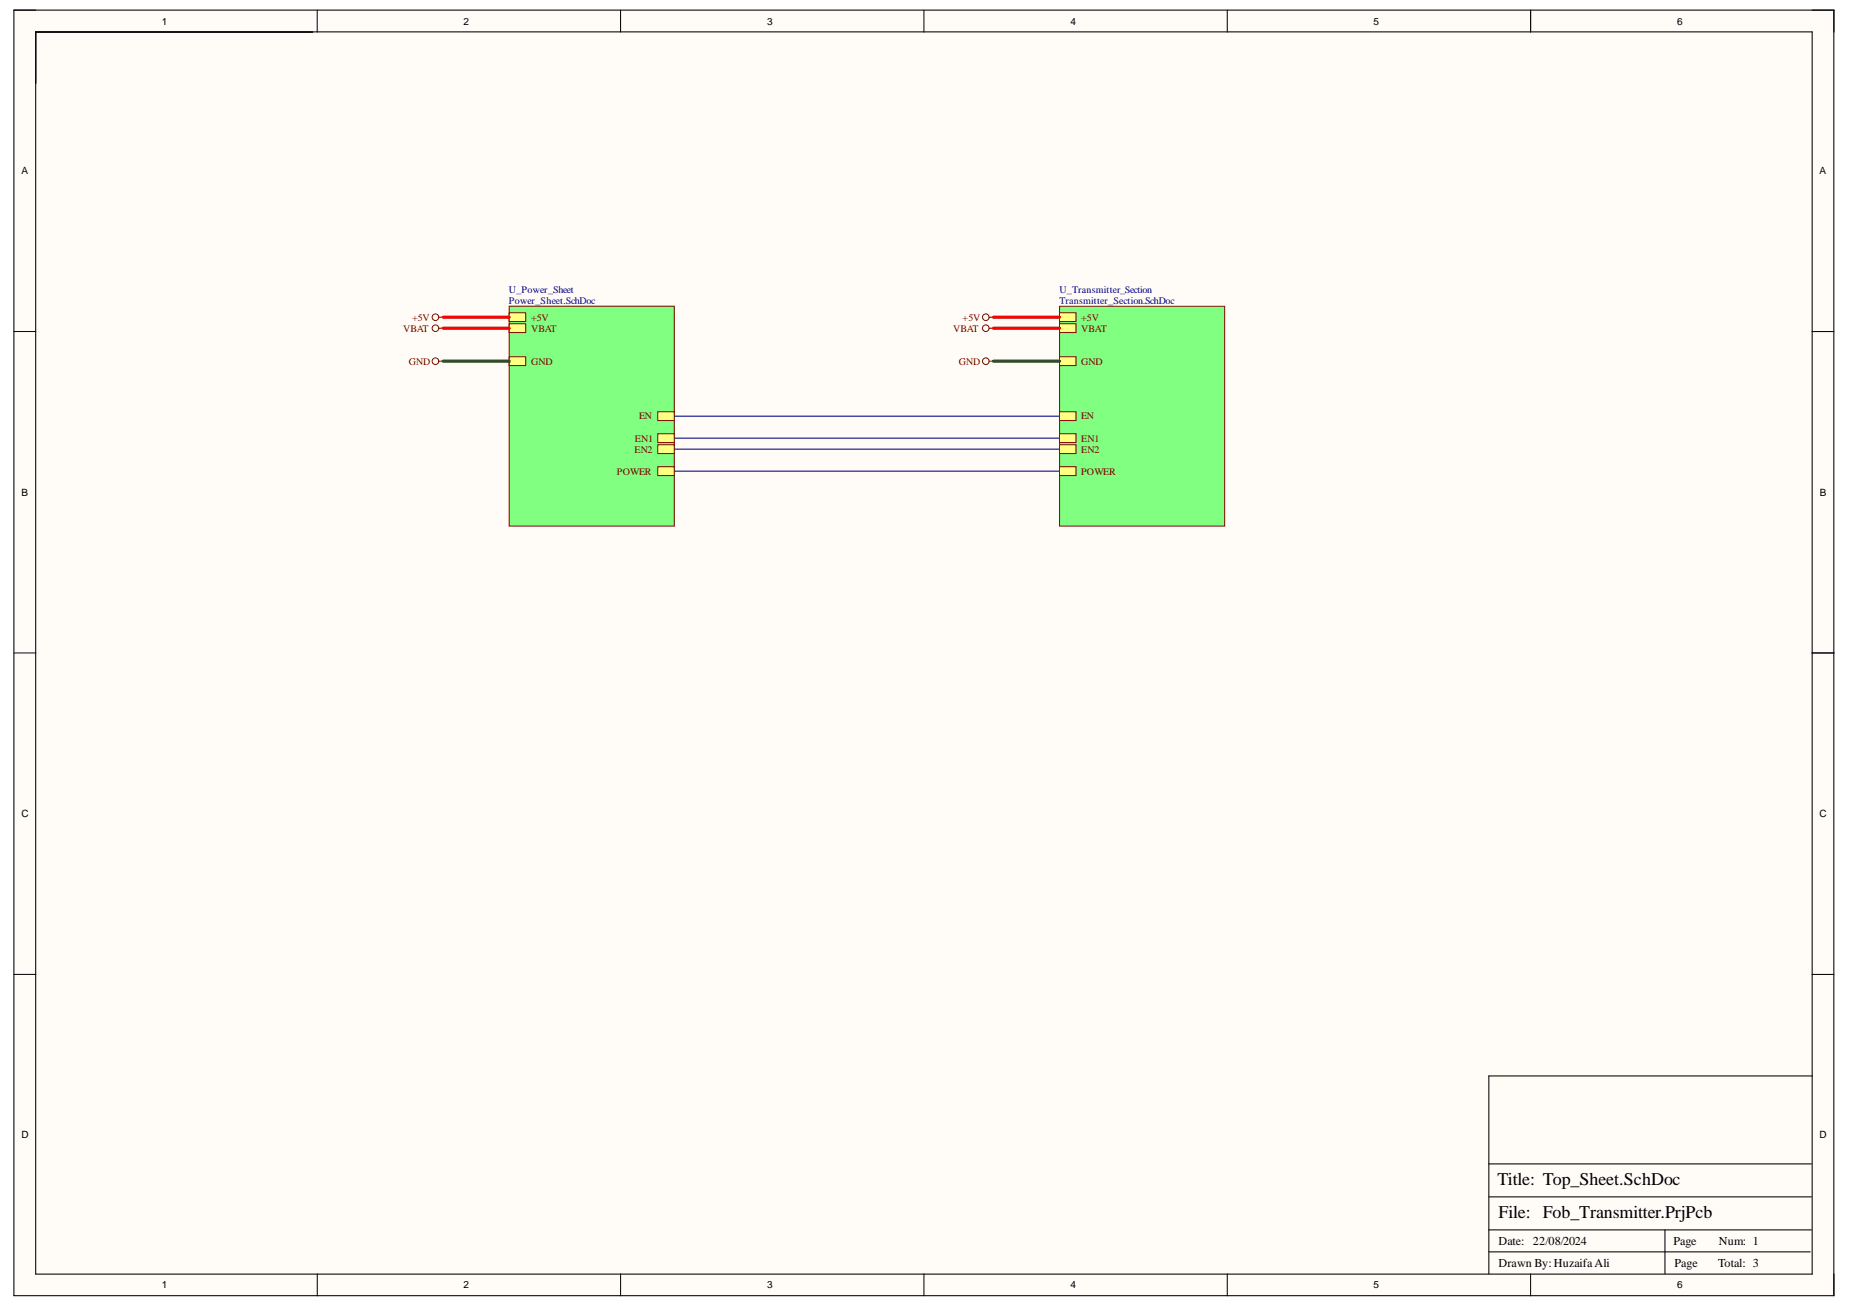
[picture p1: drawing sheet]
<svg xmlns="http://www.w3.org/2000/svg" width="297mm" height="210mm" viewBox="0 0 297 210" stroke-linecap="round" stroke-linejoin="round" font-family="sans-serif">
<g fill="#fffcf8">
<path d="M2.2 1.6h292.3v206.5h-292.3z" fill-rule="evenodd"/>
<path d="M5.8 5.2h285.1v199.4h-285.1z" fill-rule="evenodd"/>
</g>
<g fill="none" stroke="#000" stroke-width=".16">
<path d="M2.2 1.6h3.6M50.9 1.6v3.6M99.6 1.6v3.6M148.3 1.6v3.6M197 1.6v3.6M245.8 1.6v3.6M290.9 1.6h3.6v3.6M2.2 53.2h3.6M290.9 53.3h3.6M2.2 104.9h3.6M290.9 104.9h3.6M2.2 156.5h3.6"/>
<path d="M290.9 156.5h3.6M50.9 204.6v3.5M99.6 204.6v3.5M148.4 204.6v3.5M197 204.6v3.5M245.8 204.6v3.5M294.5 204.6v3.5"/>
</g>
<path d="M2.2 1.6h292.2v206.5h-292.2zM5.7 5.1h285.3v199.5h-285.3zM245.8 1.6v3.5M291 104.9h3.5M291 172.8h-51.9v31.8M239.1 197.5h51.7M239.1 192.2h51.7M239.1 186.9h51.7M267.3 197.5v7.1M239.1 201.1h51.6" fill="none" stroke="#000" stroke-width=".17"/>
<path d="M81.8 49.2h26.5v35.3h-26.5z" fill-rule="evenodd" fill="#80ff80"/>
<path d="M81.8 49.2h26.5v35.3h-26.5z" fill="none" stroke="#800000" stroke-width=".16"/>
<path d="M81.8 52h2.6v1.4h-2.6z" fill-rule="evenodd" fill="#ffff80"/>
<path d="M81.8 52h2.6v1.4h-2.6z" fill="none" stroke="#800000" stroke-width=".16"/>
<path d="M105.6 69.7h2.7v1.4h-2.7z" fill-rule="evenodd" fill="#ffff80"/>
<path d="M105.6 69.7h2.7v1.4h-2.7z" fill="none" stroke="#800000" stroke-width=".16"/>
<path d="M105.6 71.4h2.7v1.4h-2.7z" fill-rule="evenodd" fill="#ffff80"/>
<path d="M105.6 71.4h2.7v1.4h-2.7z" fill="none" stroke="#800000" stroke-width=".16"/>
<path d="M81.8 57.3h2.6v1.4h-2.6z" fill-rule="evenodd" fill="#ffff80"/>
<path d="M81.8 57.3h2.6v1.4h-2.6z" fill="none" stroke="#800000" stroke-width=".16"/>
<path d="M105.6 66.1h2.7v1.4h-2.7z" fill-rule="evenodd" fill="#ffff80"/>
<path d="M105.6 66.1h2.7v1.4h-2.7z" fill="none" stroke="#800000" stroke-width=".16"/>
<path d="M81.8 50.2h2.6v1.4h-2.6z" fill-rule="evenodd" fill="#ffff80"/>
<path d="M81.8 50.2h2.6v1.4h-2.6z" fill="none" stroke="#800000" stroke-width=".16"/>
<path d="M105.6 75h2.7v1.4h-2.7z" fill-rule="evenodd" fill="#ffff80"/>
<path d="M105.6 75h2.7v1.4h-2.7z" fill="none" stroke="#800000" stroke-width=".16"/>
<path d="M170.1 49.2h26.5v35.3h-26.5z" fill-rule="evenodd" fill="#80ff80"/>
<path d="M170.1 49.2h26.5v35.3h-26.5z" fill="none" stroke="#800000" stroke-width=".16"/>
<path d="M170.1 69.7h2.7v1.4h-2.7z" fill-rule="evenodd" fill="#ffff80"/>
<path d="M170.1 69.7h2.7v1.4h-2.7z" fill="none" stroke="#800000" stroke-width=".16"/>
<path d="M170.1 71.4h2.7v1.4h-2.7z" fill-rule="evenodd" fill="#ffff80"/>
<path d="M170.1 71.4h2.7v1.4h-2.7z" fill="none" stroke="#800000" stroke-width=".16"/>
<path d="M170.1 66.1h2.7v1.4h-2.7z" fill-rule="evenodd" fill="#ffff80"/>
<path d="M170.1 66.1h2.7v1.4h-2.7z" fill="none" stroke="#800000" stroke-width=".16"/>
<path d="M170.1 52h2.7v1.4h-2.7z" fill-rule="evenodd" fill="#ffff80"/>
<path d="M170.1 52h2.7v1.4h-2.7z" fill="none" stroke="#800000" stroke-width=".16"/>
<path d="M170.1 57.3h2.7v1.4h-2.7z" fill-rule="evenodd" fill="#ffff80"/>
<path d="M170.1 57.3h2.7v1.4h-2.7z" fill="none" stroke="#800000" stroke-width=".16"/>
<path d="M170.1 50.2h2.7v1.4h-2.7z" fill-rule="evenodd" fill="#ffff80"/>
<path d="M170.1 50.2h2.7v1.4h-2.7z" fill="none" stroke="#800000" stroke-width=".16"/>
<path d="M170.1 75h2.7v1.4h-2.7z" fill-rule="evenodd" fill="#ffff80"/>
<g fill="none" stroke="#800000" stroke-width=".16">
<path d="M170.1 75h2.7v1.4h-2.7z"/>
<circle cx="69.9" cy="58" r=".53"/>
<circle cx="69.9" cy="50.9" r=".53"/>
<circle cx="69.9" cy="52.7" r=".53"/>
<circle cx="158.3" cy="52.7" r=".53"/>
<circle cx="158.3" cy="50.9" r=".53"/>
<circle cx="158.3" cy="58" r=".53"/>
</g>
<path d="M70.4 52.7h.8M70.4 58h.8M70.4 50.9h.8M158.8 52.7h.7M158.8 58h.7M158.8 50.9h.7" fill="none" stroke="#800000" stroke-width=".17"/>
<path d="M108.3 72.1h61.8M108.3 70.4h61.8M108.3 66.8h61.8M108.3 75.7h61.8" fill="none" stroke="#000080" stroke-width=".17"/>
<path d="M71.2 52.7h10.6M71.2 50.9h10.6M159.5 52.7h10.6M159.5 50.9h10.6" fill="none" stroke="#f00" stroke-width=".51"/>
<path d="M71.2 58h10.6M159.5 58h10.6" fill="none" stroke="#274e13" stroke-width=".51"/>
<g font-size="2.9">
<text x="240.4" y="190.4">Title: Top_Sheet.SchDoc</text>
<text x="240.6" y="195.7">File: Fob_Transmitter.PrjPcb</text>
</g>
<g font-size="1.9">
<text x="240.6" y="203.5">Drawn By:HuzaifaAli</text>
<text x="240.6" y="199.9">Date: 22/08/2024</text>
<text x="268.7" y="199.9">Page</text>
<text x="268.9" y="203.5">Page</text>
<text x="275.9" y="203.5">Total: 3</text>
<text x="276" y="199.9">Num: 1</text>
</g>
<g font-size="1.6">
<text x="26" y="4">1</text>
<text x="74.4" y="4">2</text>
<text x="123.2" y="4">3</text>
<text x="171.9" y="4">4</text>
<text x="220.5" y="4">5</text>
<text x="269.3" y="4">6</text>
<text x="3.5" y="28">A</text>
<text x="292.1" y="28">A</text>
<text x="3.5" y="79.6">B</text>
<text x="292.2" y="79.6">B</text>
<text x="3.5" y="131.3">C</text>
<text x="292.1" y="131.3">C</text>
<text x="3.5" y="182.8">D</text>
<text x="292.1" y="182.8">D</text>
<text x="26" y="206.9">1</text>
<text x="74.4" y="206.9">2</text>
<text x="123.2" y="206.9">3</text>
<text x="171.9" y="206.9">4</text>
<text x="220.5" y="206.9">5</text>
<text x="269.3" y="206.9">6</text>
</g>
<g font-size="1.6" fill="#000080">
<text x="81.7" y="47.1">U_Power_Sheet</text>
<text x="170.1" y="47.1">U_Transmitter_Section</text>
<text x="81.7" y="48.9">Power_Sheet.SchDoc</text>
<text x="170.1" y="48.9">Transmitter_Section.SchDoc</text>
</g>
<g font-size="1.6" fill="#800000">
<text x="64.7" y="53.3">VBAT</text>
<text x="66.2" y="51.5">+5V</text>
<text x="85.3" y="53.3">VBAT</text>
<text x="85.3" y="51.5">+5V</text>
<text x="153" y="53.3">VBAT</text>
<text x="154.6" y="51.5">+5V</text>
<text x="173.6" y="53.3">VBAT</text>
<text x="173.6" y="51.5">+5V</text>
<text x="65.6" y="58.6">GND</text>
<text x="85.3" y="58.6">GND</text>
<text x="154" y="58.6">GND</text>
<text x="173.6" y="58.6">GND</text>
<text x="101.9" y="70.9">EN1</text>
<text x="102.6" y="67.4">EN</text>
<text x="173.6" y="70.9">EN1</text>
<text x="173.6" y="67.4">EN</text>
<text x="99.1" y="76.2">POWER</text>
<text x="101.9" y="72.7">EN2</text>
<text x="173.6" y="72.7">EN2</text>
<text x="173.6" y="76.2">POWER</text>
</g>
</svg>
